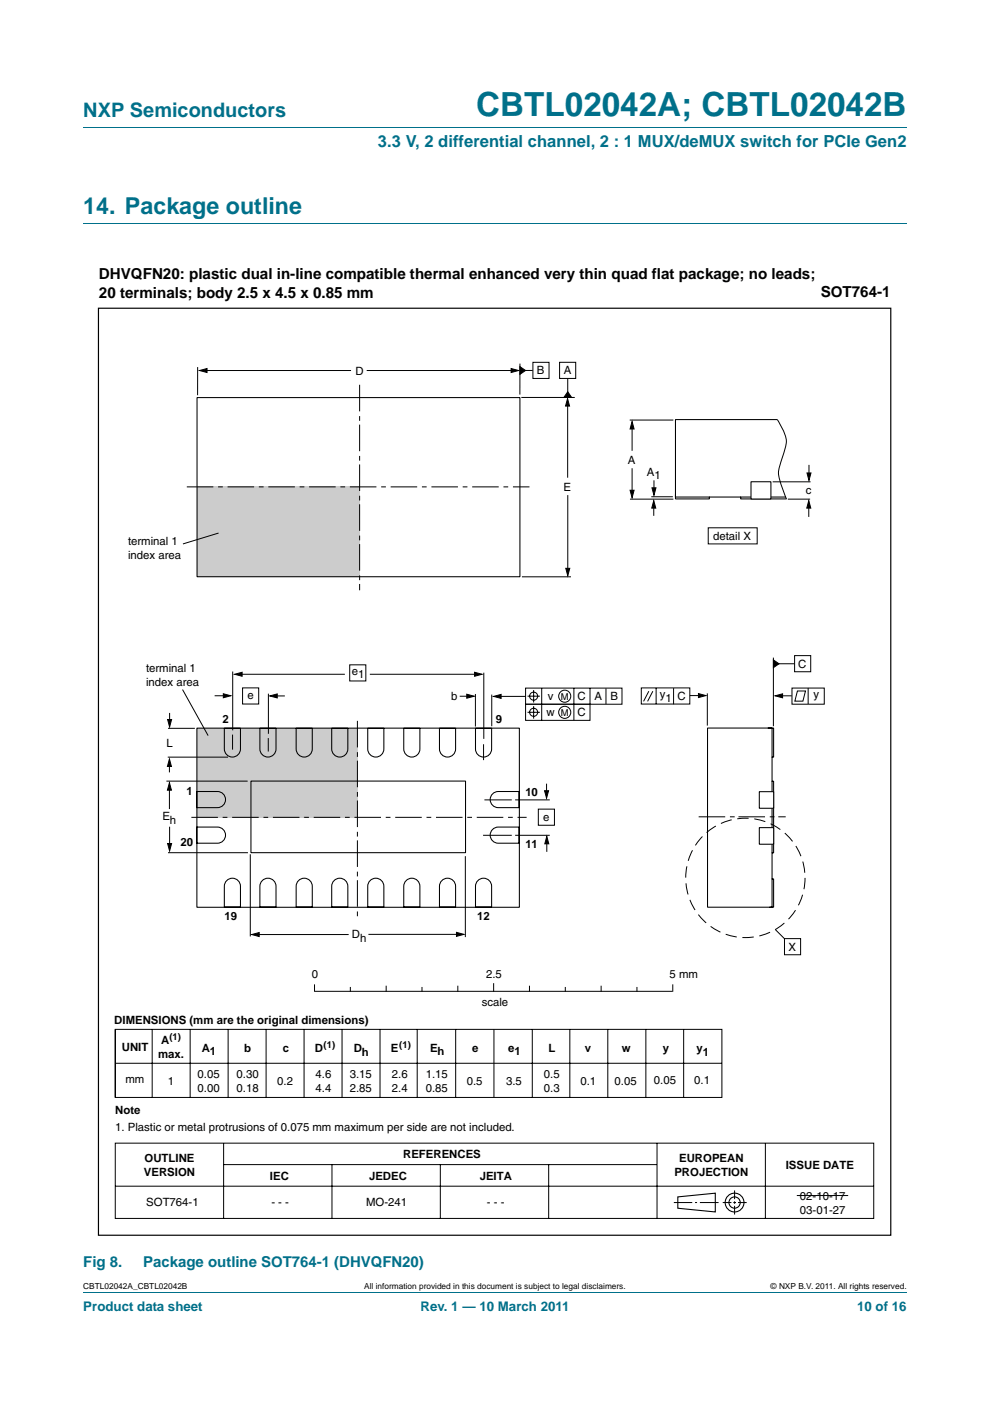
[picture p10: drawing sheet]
<svg xmlns="http://www.w3.org/2000/svg" width="210mm" height="297mm" viewBox="0 0 210 297" stroke-linecap="round" stroke-linejoin="round" font-family="sans-serif">
<path d="M17.7 27h174.6M17.7 47.4h174.6M17.7 273.9h174.6" fill="none" stroke="#00708a" stroke-width=".21"/>
<g fill="#ccc">
<path d="M41.8 103.2h34.4v19.1h-34.4z"/>
<path d="M41.8 154.4h34.1v18.9h-34.1z"/>
</g>
<g fill="none" stroke="#000" stroke-width=".21">
<path d="M41.9 77.8v6M43.4 78.6h31.1M77.8 78.6h31.1M110.3 77.1v6.6M110.8 78.5h2.2M113 76.8h3.5v3.4h-3.5zM118.7 76.8h3.4v3.4h-3.4zM110.6 84.3h11.3M120.4 85.6v15.7M120.4 80.3v3.4M133.6 89.1h9.2M134.1 90.3v5.3"/>
<path d="M134.1 99.3v5.2M164.9 89l.7 1.3a5.7 5.7 0 0 1 .7 5.7l-.7 1.9a5.6 5.6 0 0 0 0 4.8l1.2 3.1M171.6 98.6v2.2M46.4 113l-7.6 2.3M120.4 105v15.8M133.6 105.8h9.2M138.1 105.3h4.6M138.7 107.1v2.3M138.7 101.8v2.2M150.2 111.9h10.4v3.4h-10.4zM163.9 102.2h8M167.1 105.8h4.7"/>
<path d="M171.5 107.1v2.5M110.7 122.3h10.4M164 139.4v14.6M168.5 139h3.5v3.4h-3.5zM35.6 154.4h5.7M36 151.2v2.1M38.7 146.2l5.4 9.8M45.5 147.5h2.7M49.3 155.8v3.1M49.4 142.4v12.4M50.7 143h22.4M51.4 145.8h3.5v3.5h-3.5z"/>
<path d="M56.9 147.1v8.5M58 147.6h2.4M74.2 141h3.4v3.4h-3.4zM78.4 143h22.5M97.5 147.6h2.1M100.8 147.1v6.9M102.6 157.8v3.4M102.6 142.6v14.1M104.3 147.3v6.7M105.2 147.6h6.2M111.5 145.9h20.4v3.4h-20.4zM111.5 149.3h13.6v3.4h-13.6z"/>
<path d="M111.9 147.6h2.6M111.9 151h2.6M113.2 146.3v2.6M113.2 149.7v2.7M114.9 145.9v6.8M121.7 145.9v6.8M125.1 145.9v3.4M128.5 146v3.3M136 145.9h10.3v3.4h-10.3zM137.6 146.5l-1.1 2.2M138.5 146.5l-1.1 2.2M139.2 145.9v3.4"/>
<path d="M142.9 145.9v3.4M146.3 147.5h2.5M150 147v6.8M164.6 140.7h3.9M164.9 147.5h3M168 145.9h6.8v3.4h-6.8zM169.1 146.5h1.7l-.5 2.2h-1.7zM171.4 145.9v3.4M35.3 165.6h17.2M35.6 160.5h12.8M35.9 161.7v2.1M35.9 166.7v4.8"/>
<path d="M36 175.3v4.3M64.5 173.3h.1M102.5 177.1h6.1M102.7 169.6h5.9M109.3 169.6h7.3M109.3 177.1h7.3M114.2 171.6h3.4v3.4h-3.4zM115.9 166.2v2.5M116 178.3v2.3M35.6 180.8h17M53.1 181.1v17.4M54.1 198.1h19.9"/>
<path d="M78.1 198.1h19.5M98.7 181.5v17.2M164.4 197.1l1.9 1.9M166.4 199h3.4v3.4h-3.4zM24.4 218.2h128.7v14.5h-128.7zM24.4 218.2v14.5M32.3 218.2v14.5M40.3 218.2v14.5M48.4 218.2v14.5M56.4 218.2v14.5M64.5 218.2v14.5M66.7 208.8v1.4"/>
<path d="M66.7 210.2h76M72.5 218.2v14.5M74.3 209.4v.8M80.6 218.2v14.5M81.9 209.1v1.1M88.5 218.2v14.5M89.5 209.4v.8M96.6 218.2v14.5M97.1 209.1v1.1M104.7 208.6v1.6M104.8 218.2v14.5M112.3 209.1v1.1"/>
<path d="M112.9 218.2v14.5M119.9 209.4v.8M120.9 218.2v14.5M127.5 209.1v1.1M128.9 218.2v14.5M135.1 209.4v.8M137 218.2v14.4M142.7 208.8v1.4M145 218.3v14.5M24.5 225.4h128.6M24.4 242.4h160.9v15.9h-160.9zM24.4 251.5h160.9"/>
<path d="M47.4 242.4v15.9M47.4 246.9h91.9M70.4 246.9v11.4M93.4 246.9v11.4M116.4 246.9v11.4M139.4 242.4v15.9M142.9 255h3.9M147.4 255h.4M148.4 255h4M153.3 255h1.8M155.5 255h.6M155.8 252.4v1.8"/>
<path d="M155.8 254.7v.5M155.8 255.7v1.8M156.5 255h1.9M162.3 242.4v15.9"/>
<circle cx="113.2" cy="147.6" r=".86"/>
<circle cx="113.2" cy="151" r=".86"/>
<circle cx="119.8" cy="147.6" r="1.28"/>
<circle cx="119.8" cy="151" r="1.28"/>
</g>
<g fill="none" stroke="#000" stroke-width=".23">
<path d="M143.8 253.8l7.9-.8v4l-7.9-.8z"/>
<circle cx="155.8" cy="255" r="1.99"/>
<circle cx="155.8" cy="255" r="1.2"/>
</g>
<path d="M20.9 65.4h168v196.5h-168z" fill="none" stroke="#000" stroke-width=".25"/>
<g fill="#000" stroke="#000" stroke-width=".21">
<path d="M42.3 78.6l1.6-.5v.9zM108.4 78.1l1.6 .5-1.6 .4zM110.3 77.7l1.2 .8-1.2 .9zM120.4 83.1l.8 1.2h-1.6zM120.4 84.5l.4 1.6h-.8zM134.1 89.4l.4 1.6h-.9zM133.6 103.9h.9l-.4 1.6zM138.7 106.1l.4 1.6h-.9zM138.3 103.4h.8l-.4 1.6zM171.5 106.1l.5 1.6h-.9zM171.2 100.3h.8l-.4 1.6zM120 120.5h.9l-.5 1.6z"/>
<path d="M164 139.9l1.2 .8-1.2 .9zM35.5 152.5h.9l-.4 1.6zM47.4 147.1l1.6 .4-1.6 .4zM49.8 143l1.6-.5v.9zM57.2 147.6l1.6-.5v.9zM99 147.2l1.6 .4-1.6 .4zM100.7 142.5l1.6 .5-1.6 .4zM104.7 147.6l1.6-.4v.9zM148.1 147.1l1.6 .4-1.6 .4zM164.4 147.5l1.6-.4v.9zM35.5 178.8h.9l-.4 1.6zM35.9 160.9l.5 1.6h-.9z"/>
<path d="M35.9 165.9l.5 1.6h-.9zM115.5 167.6h.9l-.5 1.6zM116 177.3l.4 1.6h-.8zM53.4 198.1l1.6-.4v.9zM96.8 197.7l1.6 .4-1.6 .4z"/>
</g>
<path d="M39.6 103.2h72.7M40.6 173.3h71.1" fill="none" stroke="#000" stroke-width=".21" stroke-dasharray="5.6 1 1 1" stroke-linecap="butt"/>
<path d="M76.3 81.6v43.6M75.8 152.8v42.1M148.2 173.2h18.4" fill="none" stroke="#000" stroke-width=".21" stroke-dasharray="5.6 1 1 .8" stroke-linecap="butt"/>
<circle cx="158.1" cy="186.1" r="12.7" fill="none" stroke="#000" stroke-width=".21" stroke-dasharray="2.4 1.2" stroke-linecap="butt"/>
<g fill="none" stroke="#000" stroke-width=".22">
<path d="M41.8 84.3h68.5v38h-68.5zM41.8 154.4h68.4v38h-68.4zM47.6 154.4h3.4v4.4a1.71 1.71 0 0 1-1.7 1.7 1.71 1.71 0 0 1-1.7-1.7zM55.1 154.4h3.4v4.4a1.71 1.71 0 0 1-1.7 1.7 1.71 1.71 0 0 1-1.7-1.7zM62.8 154.4h3.4v4.4a1.71 1.71 0 0 1-1.7 1.7 1.71 1.71 0 0 1-1.7-1.7zM70.4 154.4h3.4v4.4a1.71 1.71 0 0 1-1.7 1.7 1.71 1.71 0 0 1-1.7-1.7zM78 154.4h3.4v4.4a1.71 1.71 0 0 1-1.7 1.7 1.71 1.71 0 0 1-1.7-1.7zM85.6 154.4h3.5v4.4a1.71 1.71 0 0 1-1.8 1.7 1.71 1.71 0 0 1-1.7-1.7zM93.2 154.4h3.4v4.4a1.71 1.71 0 0 1-1.7 1.7 1.71 1.71 0 0 1-1.7-1.7zM100.9 154.4h3.4v4.4a1.71 1.71 0 0 1-1.7 1.7 1.71 1.71 0 0 1-1.7-1.7zM150.1 154.4h13.7v37.9h-13.7zM162.9 154.4h1.2v6.1h-.3"/>
<path d="M41.7 167.8h4.4a1.71 1.71 0 0 1 1.7 1.7 1.71 1.71 0 0 1-1.7 1.7h-4.4zM41.7 175.4h4.4a1.71 1.71 0 0 1 1.7 1.7 1.71 1.71 0 0 1-1.7 1.7h-4.4zM53.2 165.6h45.5v15.2h-45.5zM104.5 168.3l.7-.4 .5-.1h4.4v3.4h-4.4a1.71 1.71 0 0 1-1.6-1 1.71 1.71 0 0 1 .4-1.9zM104.5 175.9l.7-.5h.5h4.4v3.4h-4.4a1.71 1.71 0 0 1-1.6-1.1 1.71 1.71 0 0 1 .4-1.8zM163.8 165.6h.3v15.2h-.3M48.1 186.7a1.71 1.71 0 0 1 1.8-.4 1.71 1.71 0 0 1 1.1 1.6v4.4h-3.4v-4.4v-.4zM55.6 186.7a1.71 1.71 0 0 1 1.9-.4 1.71 1.71 0 0 1 1 1.6v4.4h-3.4v-4.4l.1-.4zM63.3 186.7a1.71 1.71 0 0 1 1.9-.4 1.71 1.71 0 0 1 1 1.6v4.4h-3.4v-4.4l.1-.4zM70.9 186.7a1.71 1.71 0 0 1 1.8-.4 1.71 1.71 0 0 1 1.1 1.6v4.4h-3.4v-4.4v-.4zM78.5 186.7a1.71 1.71 0 0 1 1.9-.4 1.71 1.71 0 0 1 1 1.6v4.4h-3.4v-4.4l.1-.4zM86.1 186.7a1.71 1.71 0 0 1 1.9-.4 1.71 1.71 0 0 1 1.1 1.6v4.4h-3.5v-4.4l.1-.4z"/>
<path d="M93.7 186.7a1.71 1.71 0 0 1 1.9-.4 1.71 1.71 0 0 1 1 1.6v4.4h-3.4v-4.4l.1-.4zM101.4 186.7a1.71 1.71 0 0 1 1.8-.4 1.71 1.71 0 0 1 1.1 1.6v4.4h-3.4v-4.4v-.4zM163.8 186.3h.3v6h-.8"/>
</g>
<g fill="#fff" stroke="#000" stroke-width=".22">
<path d="M161.1 167.8h3v3.6h-3z"/>
<path d="M161.1 175.5h3v3.5h-3z"/>
</g>
<path d="M164.8 89h-21.5v16.4h23.3M143.3 104.8v1h7.2v-.4M157.1 105.4v.4h9.7" fill="none" stroke="#000" stroke-width=".22"/>
<path d="M159.3 102.1h4.2v3.7h-4.2z" fill="#fff" stroke="#000" stroke-width=".22"/>
<path d="M56.9 156.5v2.8M169 253.5h10.9" fill="none" stroke="#000" stroke-width=".21"/>
<text font-size="7" fill="#00708a" x="101" y="24.6">CBTL02042A; CBTL02042B</text>
<text font-size="4.9" fill="#00708a" x="17.7" y="45.4">14. Package outline</text>
<text font-size="4.2" fill="#00708a" x="17.7" y="24.9">NXP Semiconductors</text>
<text font-size="3.5" fill="#00708a" x="80.2" y="31.1">3.3 V, 2 differential channel, 2 : 1 MUX/deMUX switch for PCIe Gen2</text>
<g font-size="3.2">
<text x="21" y="59.2">DHVQFN20: plastic dual in-line compatible thermal enhanced very thin quad flat package; no leads;</text>
<text x="21" y="63.1">20 terminals; body 2.5 x 4.5 x 0.85 mm</text>
<text x="174.1" y="62.9">SOT764-1</text>
</g>
<g font-size="3.2" fill="#00708a">
<text x="17.7" y="268.6">Fig 8.</text>
<text x="30.4" y="268.6">Package outline SOT764-1 (DHVQFN20)</text>
</g>
<g font-size="2.8" fill="#00708a">
<text x="17.7" y="277.9">Product data sheet</text>
<text x="89.2" y="277.9">Rev. 1 — 10 March 2011</text>
<text x="181.8" y="277.9">10 of 16</text>
</g>
<g font-size="2.4">
<text x="75.4" y="79.6">D</text>
<text x="113.9" y="79.4">B</text>
<text x="119.6" y="79.3">A</text>
<text x="133.2" y="98.5">A</text>
<text x="137.2" y="100.8">A</text>
<text x="138.8" y="101.6">1</text>
<text x="119.5" y="104.1">E</text>
<text x="170.9" y="104.7">c</text>
<text x="27.2" y="115.5">terminal 1</text>
<text x="27.2" y="118.5">index area</text>
<text x="151.2" y="114.5">detail X</text>
<text x="31" y="142.5">terminal 1</text>
<text x="74.6" y="143">e</text>
<text x="76" y="143.8">1</text>
<text x="169.3" y="141.6">C</text>
<text x="31" y="145.4">index area</text>
<text x="52.5" y="148.3">e</text>
<text x="95.7" y="148.3">b</text>
<text x="116.2" y="148.3">v</text>
<text x="122.5" y="148.4">C</text>
<text x="126.1" y="148.4">A</text>
<text x="129.5" y="148.4">B</text>
<text x="140" y="148">y</text>
<text x="141.2" y="148.8">1</text>
<text x="143.7" y="148.5">C</text>
<text x="172.5" y="147.9">y</text>
<text x="47.2" y="153.4">2</text>
<text x="105.2" y="153.4">9</text>
<text x="115.9" y="151.7">w</text>
<text x="122.5" y="151.8">C</text>
<text x="35.3" y="158.3">L</text>
<text x="34.4" y="173.9">E</text>
<text x="39.5" y="168.5">1</text>
<text x="111.4" y="168.7">10</text>
<text x="115.2" y="174">e</text>
<text x="36.1" y="174.7">h</text>
<text x="38.3" y="179.4">20</text>
<text x="111.4" y="179.8">11</text>
<text x="47.6" y="195.1">19</text>
<text x="101.2" y="195.1">12</text>
<text x="74.6" y="199">D</text>
<text x="76.4" y="199.8">h</text>
<text x="167.3" y="201.6">X</text>
<text x="66.1" y="207.3">0</text>
<text x="103.1" y="207.3">2.5</text>
<text x="142" y="207.3">5 mm</text>
<text x="102.2" y="213.3">scale</text>
<text x="24.2" y="217.1">DIMENSIONS (mm are the original dimensions)</text>
<text x="34.2" y="221.4">A</text>
<text x="25.8" y="222.8">UNIT</text>
<text x="33.5" y="224.3">max.</text>
<text x="42.8" y="223">A1</text>
<text x="51.8" y="223">b</text>
<text x="60" y="223">c</text>
<text x="66.8" y="223.1">D</text>
<text x="75" y="223.1">D</text>
<text x="76.8" y="223.9">h</text>
<text x="82.9" y="223.1">E</text>
<text x="91.2" y="223">E</text>
<text x="92.8" y="223.6">h</text>
<text x="100.2" y="223">e</text>
<text x="107.8" y="223">e</text>
<text x="109.1" y="223.6">1</text>
<text x="116.3" y="223.1">L</text>
<text x="124" y="223.1">v</text>
<text x="131.9" y="223.1">w</text>
<text x="140.6" y="223">y</text>
<text x="147.7" y="223.1">y</text>
<text x="149.1" y="223.9">1</text>
<text x="26.6" y="229.7">mm</text>
<text x="35.6" y="230.1">1</text>
<text x="41.9" y="228.5">0.05</text>
<text x="41.9" y="231.5">0.00</text>
<text x="50.2" y="228.5">0.30</text>
<text x="50.2" y="231.5">0.18</text>
<text x="58.8" y="230.1">0.2</text>
<text x="66.9" y="228.5">4.6</text>
<text x="66.9" y="231.5">4.4</text>
<text x="74.2" y="228.5">3.15</text>
<text x="74.2" y="231.5">2.85</text>
<text x="83.1" y="228.5">2.6</text>
<text x="83.1" y="231.5">2.4</text>
<text x="90.3" y="228.5">1.15</text>
<text x="90.3" y="231.5">0.85</text>
<text x="99" y="230.1">0.5</text>
<text x="107.3" y="230.1">3.5</text>
<text x="115.4" y="228.5">0.5</text>
<text x="115.4" y="231.5">0.3</text>
<text x="123.1" y="230.1">0.1</text>
<text x="130.4" y="230.1">0.05</text>
<text x="138.7" y="229.9">0.05</text>
<text x="147.3" y="229.9">0.1</text>
<text x="24.4" y="236.2">Note</text>
<text x="24.4" y="239.8">1. Plastic or metal protrusions of 0.075 mm maximum per side are not included.</text>
<text x="85.5" y="245.6">REFERENCES</text>
<text x="30.5" y="249.3">VERSION</text>
<text x="30.7" y="246.3">OUTLINE</text>
<text x="57.3" y="250.2">IEC</text>
<text x="78.3" y="250.2">JEDEC</text>
<text x="101.8" y="250.2">JEITA</text>
<text x="143" y="249.3">PROJECTION</text>
<text x="144" y="246.3">EUROPEAN</text>
<text x="166.7" y="247.8">ISSUE DATE</text>
<text x="31" y="255.8">SOT764-1</text>
<text x="57.6" y="255.8">- - -</text>
<text x="77.7" y="255.8">MO-241</text>
<text x="103.3" y="255.8">- - -</text>
<text x="169.7" y="254.4">02-10-17</text>
<text x="169.7" y="257.3">03-01-27</text>
</g>
<g font-size="2">
<text x="119" y="148.3">M</text>
<text x="119" y="151.7">M</text>
<text x="35.9" y="220.6">(1)</text>
<text x="68.6" y="222.2">(1)</text>
<text x="84.7" y="222.2">(1)</text>
</g>
<g font-size="1.8">
<text x="17.7" y="273.3">CBTL02042A_CBTL02042B</text>
<text x="77.2" y="273.3">All information provided in this document is subject to legal disclaimers.</text>
<text x="163.5" y="273.3">© NXP B.V. 2011. All rights reserved.</text>
</g>
</svg>
